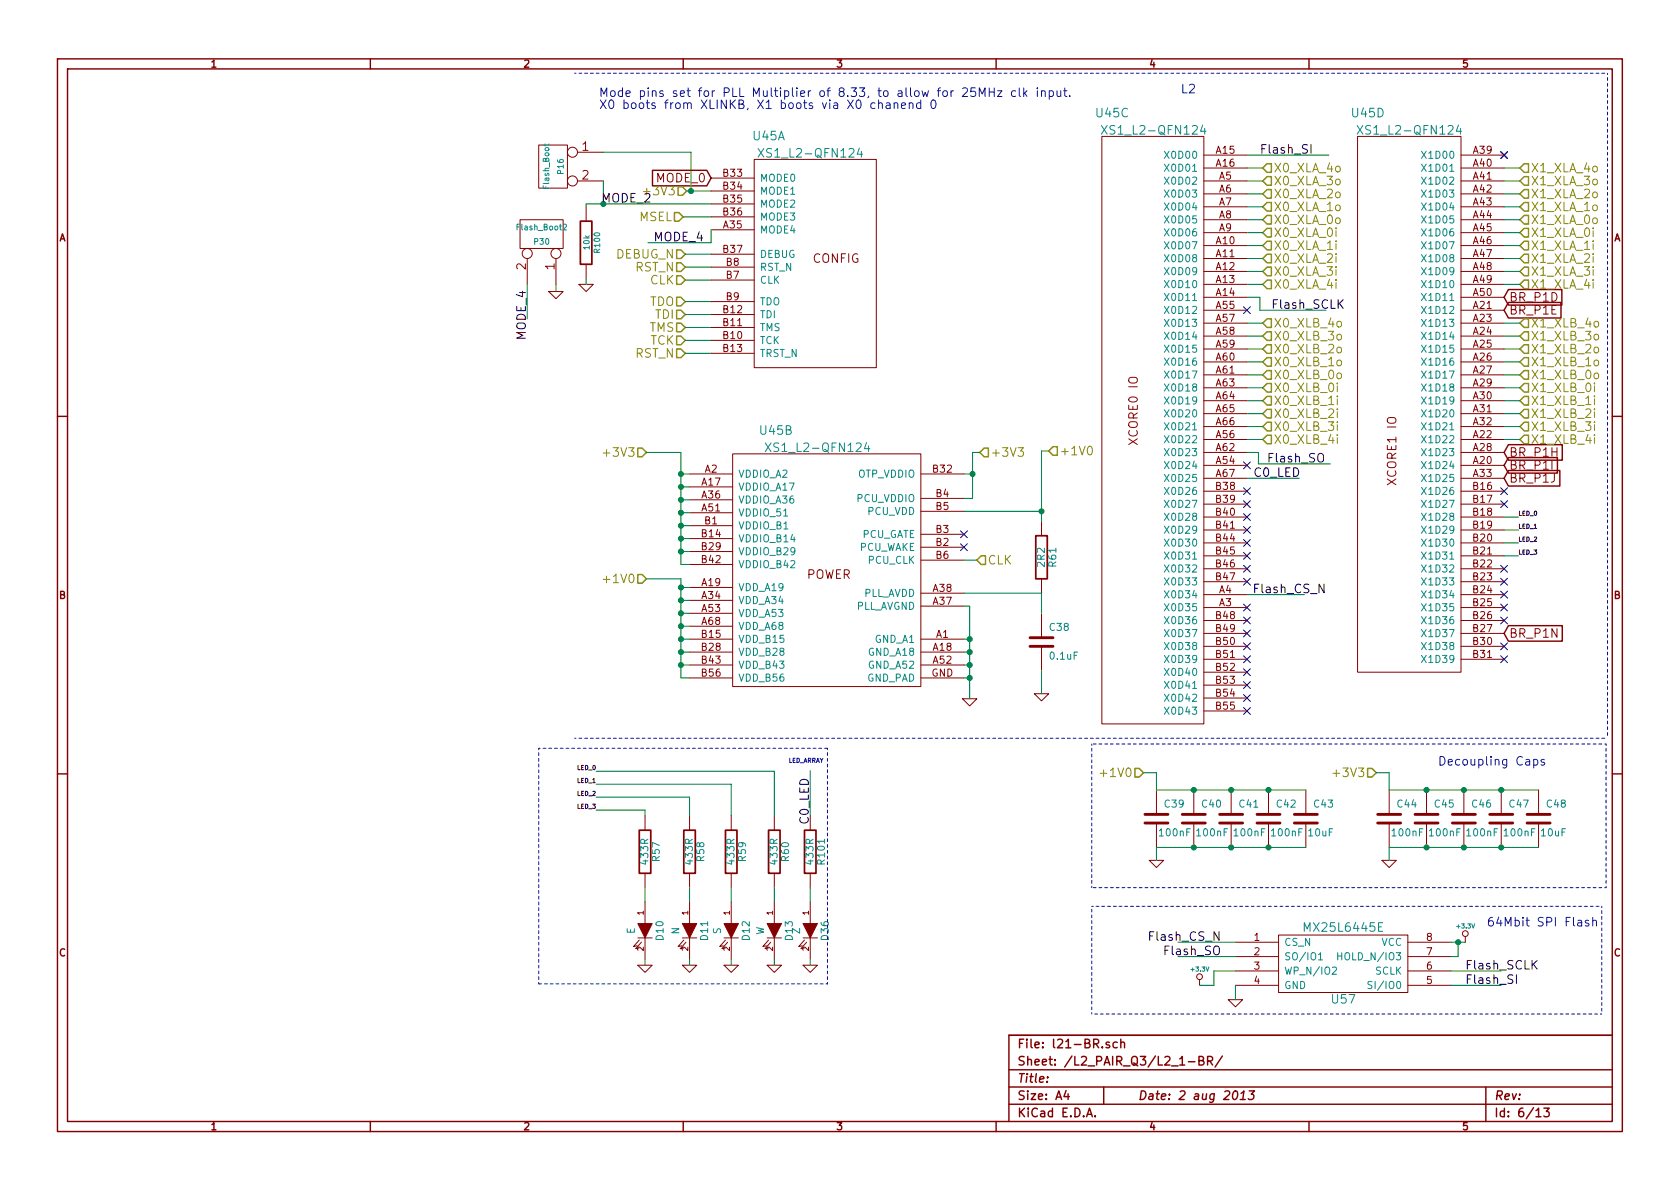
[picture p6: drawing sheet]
EESchema Schematic File Version 2  date Fri 02 Aug 2013 09:54:41 BST
LIBS:power
LIBS:device
LIBS:transistors
LIBS:conn
LIBS:linear
LIBS:regul
LIBS:74xx
LIBS:cmos4000
LIBS:adc-dac
LIBS:memory
LIBS:xilinx
LIBS:special
LIBS:microcontrollers
LIBS:dsp
LIBS:microchip
LIBS:analog_switches
LIBS:motorola
LIBS:texas
LIBS:intel
LIBS:audio
LIBS:interface
LIBS:digital-audio
LIBS:philips
LIBS:display
LIBS:cypress
LIBS:siliconi
LIBS:opto
LIBS:atmel
LIBS:contrib
LIBS:valves
LIBS:xmos_custom_library
LIBS:XS1-L1-128
LIBS:testpoints
LIBS:XMP16-03-cache
EELAYER 24 0
EELAYER END
$Descr A4 11693 8268
encoding utf-8
Sheet 6 13
Title ""
Date "2 aug 2013"
Rev ""
Comp ""
Comment1 ""
Comment2 ""
Comment3 ""
Comment4 ""
$EndDescr
Text GLabel 4950 1230 0    60   Input ~ 0
MODE_0
Text GLabel 10470 4400 2    60   Input ~ 0
BR_P1N
Text GLabel 10470 3320 2    60   Input ~ 0
BR_P1J
Text GLabel 10470 3140 2    60   Input ~ 0
BR_P1H
Text GLabel 10470 2060 2    60   Input ~ 0
BR_P1D
Text GLabel 10470 2150 2    60   Input ~ 0
BR_P1E
Text GLabel 10470 3230 2    60   Input ~ 0
BR_P1I
Text Label 8725 3320 0    60   ~ 0
C0_LED
Text Label 5640 5405 3    60   ~ 0
C0_LED
$Comp
L GND #PWR0238
U 1 1
P 5640 6710
F 0 "#PWR0238" H 5640 6710 30  0001 C CNN
F 1 "GND" H 5640 6640 30  0001 C CNN
F 2 "" H 5640 6710 60  0001 C CNN
F 3 "" H 5640 6710 60  0001 C CNN
	1    5640 6710
	1    0    0    -1  
$EndComp
$Comp
L LED D36
U 1 1
P 5640 6470
F 0 "D36" H 5640 6570 50  0000 C CNN
F 1 "Z" H 5640 6370 50  0000 C CNN
F 2 "X_LED-0603" H 5640 6470 60  0001 C CNN
F 3 "" H 5640 6470 60  0001 C CNN
	1    5640 6470
	0    1    1    0   
$EndComp
$Comp
L R R101
U 1 1
P 5640 5920
F 0 "R101" V 5720 5920 50  0000 C CNN
F 1 "433R" V 5640 5920 50  0000 C CNN
F 2 "X-SM0603" H 5640 5920 60  0001 C CNN
F 3 "" H 5640 5920 60  0001 C CNN
	1    5640 5920
	1    0    0    -1  
$EndComp
Text Notes 4170 675  0    60   ~ 0
Mode pins set for PLL Multiplier of 8.33, to allow for 25MHz clk input.\nX0 boots from XLINKB, X1 boots via X0 chanend 0
Text Notes 5490 5310 0    30   ~ 0
LED_ARRAY
$Comp
L R R60
U 1 1
P 5390 5920
F 0 "R60" V 5470 5920 50  0000 C CNN
F 1 "433R" V 5390 5920 50  0000 C CNN
F 2 "X-SM0603" H 5390 5920 60  0001 C CNN
F 3 "" H 5390 5920 60  0001 C CNN
	1    5390 5920
	1    0    0    -1  
$EndComp
$Comp
L LED D13
U 1 1
P 5390 6470
F 0 "D13" H 5390 6570 50  0000 C CNN
F 1 "W" H 5390 6370 50  0000 C CNN
F 2 "X_LED-0603" H 5390 6470 60  0001 C CNN
F 3 "" H 5390 6470 60  0001 C CNN
	1    5390 6470
	0    1    1    0   
$EndComp
$Comp
L GND #PWR0239
U 1 1
P 5390 6710
F 0 "#PWR0239" H 5390 6710 30  0001 C CNN
F 1 "GND" H 5390 6640 30  0001 C CNN
F 2 "" H 5390 6710 60  0001 C CNN
F 3 "" H 5390 6710 60  0001 C CNN
	1    5390 6710
	1    0    0    -1  
$EndComp
$Comp
L GND #PWR0240
U 1 1
P 5090 6710
F 0 "#PWR0240" H 5090 6710 30  0001 C CNN
F 1 "GND" H 5090 6640 30  0001 C CNN
F 2 "" H 5090 6710 60  0001 C CNN
F 3 "" H 5090 6710 60  0001 C CNN
	1    5090 6710
	1    0    0    -1  
$EndComp
$Comp
L LED D12
U 1 1
P 5090 6470
F 0 "D12" H 5090 6570 50  0000 C CNN
F 1 "S" H 5090 6370 50  0000 C CNN
F 2 "X_LED-0603" H 5090 6470 60  0001 C CNN
F 3 "" H 5090 6470 60  0001 C CNN
	1    5090 6470
	0    1    1    0   
$EndComp
$Comp
L R R59
U 1 1
P 5090 5920
F 0 "R59" V 5170 5920 50  0000 C CNN
F 1 "433R" V 5090 5920 50  0000 C CNN
F 2 "X-SM0603" H 5090 5920 60  0001 C CNN
F 3 "" H 5090 5920 60  0001 C CNN
	1    5090 5920
	1    0    0    -1  
$EndComp
$Comp
L R R58
U 1 1
P 4800 5920
F 0 "R58" V 4880 5920 50  0000 C CNN
F 1 "433R" V 4800 5920 50  0000 C CNN
F 2 "X-SM0603" H 4800 5920 60  0001 C CNN
F 3 "" H 4800 5920 60  0001 C CNN
	1    4800 5920
	1    0    0    -1  
$EndComp
$Comp
L LED D11
U 1 1
P 4800 6470
F 0 "D11" H 4800 6570 50  0000 C CNN
F 1 "N" H 4800 6370 50  0000 C CNN
F 2 "X_LED-0603" H 4800 6470 60  0001 C CNN
F 3 "" H 4800 6470 60  0001 C CNN
	1    4800 6470
	0    1    1    0   
$EndComp
$Comp
L GND #PWR0241
U 1 1
P 4800 6710
F 0 "#PWR0241" H 4800 6710 30  0001 C CNN
F 1 "GND" H 4800 6640 30  0001 C CNN
F 2 "" H 4800 6710 60  0001 C CNN
F 3 "" H 4800 6710 60  0001 C CNN
	1    4800 6710
	1    0    0    -1  
$EndComp
$Comp
L GND #PWR0242
U 1 1
P 4490 6710
F 0 "#PWR0242" H 4490 6710 30  0001 C CNN
F 1 "GND" H 4490 6640 30  0001 C CNN
F 2 "" H 4490 6710 60  0001 C CNN
F 3 "" H 4490 6710 60  0001 C CNN
	1    4490 6710
	1    0    0    -1  
$EndComp
$Comp
L LED D10
U 1 1
P 4490 6470
F 0 "D10" H 4490 6570 50  0000 C CNN
F 1 "E" H 4490 6370 50  0000 C CNN
F 2 "X_LED-0603" H 4490 6470 60  0001 C CNN
F 3 "" H 4490 6470 60  0001 C CNN
	1    4490 6470
	0    1    1    0   
$EndComp
$Comp
L R R57
U 1 1
P 4490 5920
F 0 "R57" V 4570 5920 50  0000 C CNN
F 1 "433R" V 4490 5920 50  0000 C CNN
F 2 "X-SM0603" H 4490 5920 60  0001 C CNN
F 3 "" H 4490 5920 60  0001 C CNN
	1    4490 5920
	1    0    0    -1  
$EndComp
Text Label 4150 5360 2    30   ~ 0
LED_0
Text Label 4150 5450 2    30   ~ 0
LED_1
Text Label 4150 5630 2    30   ~ 0
LED_3
Text Label 4150 5540 2    30   ~ 0
LED_2
Text Label 10570 3770 0    30   ~ 0
LED_2
Text Label 10570 3860 0    30   ~ 0
LED_3
Text Label 10570 3680 0    30   ~ 0
LED_1
Text Label 10570 3590 0    30   ~ 0
LED_0
Text HLabel 10580 1160 2    60   Input ~ 0
X1_XLA_4o
Text HLabel 10580 1250 2    60   Input ~ 0
X1_XLA_3o
Text HLabel 10580 1340 2    60   Input ~ 0
X1_XLA_2o
Text HLabel 10580 1430 2    60   Input ~ 0
X1_XLA_1o
Text HLabel 10580 1520 2    60   Input ~ 0
X1_XLA_0o
Text HLabel 10580 1610 2    60   Input ~ 0
X1_XLA_0i
Text HLabel 10580 1700 2    60   Input ~ 0
X1_XLA_1i
Text HLabel 10580 1790 2    60   Input ~ 0
X1_XLA_2i
Text HLabel 10580 1880 2    60   Input ~ 0
X1_XLA_3i
Text HLabel 10580 1970 2    60   Input ~ 0
X1_XLA_4i
NoConn ~ 10470 1070
NoConn ~ 10470 1070
Text HLabel 10580 3050 2    60   Input ~ 0
X1_XLB_4i
Text HLabel 10580 2960 2    60   Input ~ 0
X1_XLB_3i
Text HLabel 10580 2870 2    60   Input ~ 0
X1_XLB_2i
Text HLabel 10580 2780 2    60   Input ~ 0
X1_XLB_1i
Text HLabel 10580 2690 2    60   Input ~ 0
X1_XLB_0i
Text HLabel 10580 2600 2    60   Input ~ 0
X1_XLB_0o
Text HLabel 10580 2510 2    60   Input ~ 0
X1_XLB_1o
Text HLabel 10580 2420 2    60   Input ~ 0
X1_XLB_2o
Text HLabel 10580 2330 2    60   Input ~ 0
X1_XLB_3o
Text HLabel 10580 2240 2    60   Input ~ 0
X1_XLB_4o
NoConn ~ 10470 3410
NoConn ~ 10470 3500
NoConn ~ 8680 3590
NoConn ~ 8680 3680
NoConn ~ 8680 3770
NoConn ~ 8680 3860
NoConn ~ 10470 3950
NoConn ~ 10470 4040
NoConn ~ 10470 4130
NoConn ~ 10470 4220
NoConn ~ 10470 4310
NoConn ~ 10470 4490
NoConn ~ 10470 4580
NoConn ~ 8680 4940
NoConn ~ 8680 4850
NoConn ~ 8680 4760
NoConn ~ 8680 4670
NoConn ~ 8680 4580
NoConn ~ 8680 4490
NoConn ~ 8680 4400
NoConn ~ 8680 4310
NoConn ~ 8680 4220
NoConn ~ 8680 4040
NoConn ~ 8680 3950
NoConn ~ 8680 3500
NoConn ~ 8680 3410
NoConn ~ 8680 3230
Text HLabel 8790 2240 2    60   Input ~ 0
X0_XLB_4o
Text HLabel 8790 2330 2    60   Input ~ 0
X0_XLB_3o
Text HLabel 8790 2420 2    60   Input ~ 0
X0_XLB_2o
Text HLabel 8790 2510 2    60   Input ~ 0
X0_XLB_1o
Text HLabel 8790 2600 2    60   Input ~ 0
X0_XLB_0o
Text HLabel 8790 2690 2    60   Input ~ 0
X0_XLB_0i
Text HLabel 8790 2780 2    60   Input ~ 0
X0_XLB_1i
Text HLabel 8790 2870 2    60   Input ~ 0
X0_XLB_2i
Text HLabel 8790 2960 2    60   Input ~ 0
X0_XLB_3i
Text HLabel 8790 3050 2    60   Input ~ 0
X0_XLB_4i
NoConn ~ 8680 2150
Text HLabel 8790 1970 2    60   Input ~ 0
X0_XLA_4i
Text HLabel 8790 1880 2    60   Input ~ 0
X0_XLA_3i
Text HLabel 8790 1790 2    60   Input ~ 0
X0_XLA_2i
Text HLabel 8790 1700 2    60   Input ~ 0
X0_XLA_1i
Text HLabel 8790 1610 2    60   Input ~ 0
X0_XLA_0i
Text HLabel 8790 1520 2    60   Input ~ 0
X0_XLA_0o
Text HLabel 8790 1430 2    60   Input ~ 0
X0_XLA_1o
Text HLabel 8790 1340 2    60   Input ~ 0
X0_XLA_2o
Text HLabel 8790 1250 2    60   Input ~ 0
X0_XLA_3o
Text HLabel 8790 1160 2    60   Input ~ 0
X0_XLA_4o
Text HLabel 6800 3890 2    60   Input ~ 0
CLK
Text Notes 8220 650  0    60   ~ 0
L2
Text Notes 10010 5330 0    60   ~ 0
Decoupling Caps
$Comp
L C C44
U 1 1
P 9670 5690
F 0 "C44" H 9720 5790 50  0000 L CNN
F 1 "100nF" H 9680 5590 50  0000 L CNN
F 2 "0204" H 9670 5690 60  0001 C CNN
F 3 "" H 9670 5690 60  0001 C CNN
	1    9670 5690
	1    0    0    -1  
$EndComp
$Comp
L C C45
U 1 1
P 9930 5690
F 0 "C45" H 9980 5790 50  0000 L CNN
F 1 "100nF" H 9940 5590 50  0000 L CNN
F 2 "0204" H 9930 5690 60  0001 C CNN
F 3 "" H 9930 5690 60  0001 C CNN
	1    9930 5690
	1    0    0    -1  
$EndComp
$Comp
L C C46
U 1 1
P 10190 5690
F 0 "C46" H 10240 5790 50  0000 L CNN
F 1 "100nF" H 10200 5590 50  0000 L CNN
F 2 "0204" H 10190 5690 60  0001 C CNN
F 3 "" H 10190 5690 60  0001 C CNN
	1    10190 5690
	1    0    0    -1  
$EndComp
$Comp
L C C47
U 1 1
P 10450 5690
F 0 "C47" H 10500 5790 50  0000 L CNN
F 1 "100nF" H 10460 5590 50  0000 L CNN
F 2 "0204" H 10450 5690 60  0001 C CNN
F 3 "" H 10450 5690 60  0001 C CNN
	1    10450 5690
	1    0    0    -1  
$EndComp
$Comp
L C C48
U 1 1
P 10710 5690
F 0 "C48" H 10760 5790 50  0000 L CNN
F 1 "10uF" H 10720 5590 50  0000 L CNN
F 2 "X-SM0805" H 10710 5690 60  0001 C CNN
F 3 "" H 10710 5690 60  0001 C CNN
	1    10710 5690
	1    0    0    -1  
$EndComp
Text HLabel 9580 5370 0    60   Input ~ 0
+3V3
$Comp
L GND #PWR0243
U 1 1
P 9670 5980
F 0 "#PWR0243" H 9670 5980 30  0001 C CNN
F 1 "GND" H 9670 5910 30  0001 C CNN
F 2 "" H 9670 5980 60  0001 C CNN
F 3 "" H 9670 5980 60  0001 C CNN
	1    9670 5980
	1    0    0    -1  
$EndComp
$Comp
L GND #PWR0244
U 1 1
P 8050 5980
F 0 "#PWR0244" H 8050 5980 30  0001 C CNN
F 1 "GND" H 8050 5910 30  0001 C CNN
F 2 "" H 8050 5980 60  0001 C CNN
F 3 "" H 8050 5980 60  0001 C CNN
	1    8050 5980
	1    0    0    -1  
$EndComp
Text HLabel 7960 5370 0    60   Input ~ 0
+1V0
$Comp
L C C43
U 1 1
P 9090 5690
F 0 "C43" H 9140 5790 50  0000 L CNN
F 1 "10uF" H 9100 5590 50  0000 L CNN
F 2 "X-SM0805" H 9090 5690 60  0001 C CNN
F 3 "" H 9090 5690 60  0001 C CNN
	1    9090 5690
	1    0    0    -1  
$EndComp
$Comp
L C C42
U 1 1
P 8830 5690
F 0 "C42" H 8880 5790 50  0000 L CNN
F 1 "100nF" H 8840 5590 50  0000 L CNN
F 2 "0204" H 8830 5690 60  0001 C CNN
F 3 "" H 8830 5690 60  0001 C CNN
	1    8830 5690
	1    0    0    -1  
$EndComp
$Comp
L C C41
U 1 1
P 8570 5690
F 0 "C41" H 8620 5790 50  0000 L CNN
F 1 "100nF" H 8580 5590 50  0000 L CNN
F 2 "0204" H 8570 5690 60  0001 C CNN
F 3 "" H 8570 5690 60  0001 C CNN
	1    8570 5690
	1    0    0    -1  
$EndComp
$Comp
L C C40
U 1 1
P 8310 5690
F 0 "C40" H 8360 5790 50  0000 L CNN
F 1 "100nF" H 8320 5590 50  0000 L CNN
F 2 "0204" H 8310 5690 60  0001 C CNN
F 3 "" H 8310 5690 60  0001 C CNN
	1    8310 5690
	1    0    0    -1  
$EndComp
$Comp
L C C39
U 1 1
P 8050 5690
F 0 "C39" H 8100 5790 50  0000 L CNN
F 1 "100nF" H 8060 5590 50  0000 L CNN
F 2 "0204" H 8050 5690 60  0001 C CNN
F 3 "" H 8050 5690 60  0001 C CNN
	1    8050 5690
	1    0    0    -1  
$EndComp
Text HLabel 4770 2450 0    60   Input ~ 0
RST_N
Text HLabel 4770 1760 0    60   Input ~ 0
DEBUG_N
Text HLabel 4770 1850 0    60   Input ~ 0
RST_N
Text HLabel 4755 1500 0    60   Input ~ 0
MSEL
Text HLabel 4780 1320 0    60   Input ~ 0
+3V3
Text HLabel 4770 1940 0    60   Input ~ 0
CLK
Text HLabel 4770 2360 0    60   Input ~ 0
TCK
Text HLabel 4770 2270 0    60   Input ~ 0
TMS
Text HLabel 4770 2180 0    60   Input ~ 0
TDI
Text HLabel 4770 2090 0    60   Input ~ 0
TDO
$Comp
L GND #PWR0245
U 1 1
P 7250 4820
F 0 "#PWR0245" H 7250 4820 30  0001 C CNN
F 1 "GND" H 7250 4750 30  0001 C CNN
F 2 "" H 7250 4820 60  0001 C CNN
F 3 "" H 7250 4820 60  0001 C CNN
	1    7250 4820
	1    0    0    -1  
$EndComp
$Comp
L C C38
U 1 1
P 7250 4460
F 0 "C38" H 7300 4560 50  0000 L CNN
F 1 "0.1uF" H 7300 4360 50  0000 L CNN
F 2 "0204" H 7250 4460 60  0001 C CNN
F 3 "" H 7250 4460 60  0001 C CNN
	1    7250 4460
	1    0    0    -1  
$EndComp
$Comp
L R R61
U 1 1
P 7250 3870
F 0 "R61" V 7330 3870 50  0000 C CNN
F 1 "2R2" V 7250 3870 50  0000 C CNN
F 2 "SM0603_Resistor" H 7250 3870 60  0001 C CNN
F 3 "" H 7250 3870 60  0001 C CNN
	1    7250 3870
	1    0    0    -1  
$EndComp
NoConn ~ 6710 3800
NoConn ~ 6710 3710
Text HLabel 7300 3130 2    60   Input ~ 0
+1V0
Text HLabel 6820 3140 2    60   Input ~ 0
+3V3
Text HLabel 4500 3140 0    60   Input ~ 0
+3V3
Text HLabel 4500 4020 0    60   Input ~ 0
+1V0
$Comp
L GND #PWR0246
U 1 1
P 6750 4855
F 0 "#PWR0246" H 6750 4855 30  0001 C CNN
F 1 "GND" H 6750 4785 30  0001 C CNN
F 2 "" H 6750 4855 60  0001 C CNN
F 3 "" H 6750 4855 60  0001 C CNN
	1    6750 4855
	1    0    0    -1  
$EndComp
$Comp
L XS1_L2-QFN124 U45
U 4 1
P 9840 1630
F 0 "U45" H 9520 2480 60  0000 C CNN
F 1 "XS1_L2-QFN124" H 9810 2360 60  0000 C CNN
F 2 "L2_QFN124" H 9810 2460 60  0001 C CNN
F 3 "" H 9840 1630 60  0001 C CNN
	4    9840 1630
	1    0    0    -1  
$EndComp
$Comp
L XS1_L2-QFN124 U45
U 2 1
P 5720 3840
F 0 "U45" H 5400 4690 60  0000 C CNN
F 1 "XS1_L2-QFN124" H 5690 4570 60  0000 C CNN
F 2 "L2_QFN124" H 5690 4670 60  0001 C CNN
F 3 "" H 5720 3840 60  0001 C CNN
	2    5720 3840
	1    0    0    -1  
$EndComp
$Comp
L S25FL064K U57
U 1 1
P 9400 6700
F 0 "U57" H 9350 6450 60  0000 C CNN
F 1 "MX25L6445E" H 9350 6950 60  0000 C CNN
F 2 "~" H 9400 6700 60  0000 C CNN
F 3 "~" H 9400 6700 60  0000 C CNN
	1    9400 6700
	1    0    0    -1  
$EndComp
Text Notes 10350 6450 0    60   ~ 0
64Mbit SPI Flash
$Comp
L +3.3V #PWR0247
U 1 1
P 8350 6850
F 0 "#PWR0247" H 8350 6810 30  0001 C CNN
F 1 "+3.3V" H 8350 6960 30  0000 C CNN
F 2 "" H 8350 6850 60  0000 C CNN
F 3 "" H 8350 6850 60  0000 C CNN
	1    8350 6850
	1    0    0    -1  
$EndComp
$Comp
L +3.3V #PWR0248
U 1 1
P 10200 6550
F 0 "#PWR0248" H 10200 6510 30  0001 C CNN
F 1 "+3.3V" H 10200 6660 30  0000 C CNN
F 2 "" H 10200 6550 60  0000 C CNN
F 3 "" H 10200 6550 60  0000 C CNN
	1    10200 6550
	1    0    0    -1  
$EndComp
Wire Wire Line
	5640 5670 5640 5355
Wire Wire Line
	4740 3140 4740 3920
Wire Wire Line
	4950 1500 4755 1500
Wire Wire Line
	4780 1320 4950 1320
Wire Notes Line
	3750 5200 3750 6840
Wire Notes Line
	3750 5200 5760 5200
Wire Notes Line
	5760 5200 5760 6840
Wire Notes Line
	5760 6840 3750 6840
Wire Wire Line
	5390 6670 5390 6710
Wire Wire Line
	5390 6170 5390 6270
Wire Wire Line
	4150 5450 5090 5450
Wire Wire Line
	5090 5450 5090 5670
Wire Wire Line
	4800 6670 4800 6710
Wire Wire Line
	4800 6170 4800 6270
Wire Wire Line
	4800 5670 4800 5540
Wire Wire Line
	4490 5670 4490 5630
Wire Wire Line
	4490 5630 4150 5630
Wire Wire Line
	8790 1880 8680 1880
Wire Wire Line
	8790 1700 8680 1700
Wire Wire Line
	8680 1520 8790 1520
Wire Wire Line
	8680 1340 8790 1340
Wire Wire Line
	8790 1160 8680 1160
Connection ~ 9930 5890
Wire Wire Line
	10710 5890 9670 5890
Connection ~ 10450 5890
Connection ~ 10450 5490
Wire Wire Line
	10710 5490 9670 5490
Connection ~ 9930 5490
Wire Wire Line
	9670 5490 9670 5370
Wire Wire Line
	9670 5370 9580 5370
Connection ~ 10190 5490
Connection ~ 10190 5890
Wire Wire Line
	9670 5890 9670 5980
Wire Wire Line
	8050 5980 8050 5890
Connection ~ 8570 5890
Connection ~ 8570 5490
Wire Wire Line
	4770 2450 4950 2450
Wire Wire Line
	4770 1760 4950 1760
Wire Wire Line
	4950 1940 4770 1940
Wire Wire Line
	4770 2270 4950 2270
Wire Wire Line
	4770 2090 4950 2090
Wire Wire Line
	6710 4120 7250 4120
Wire Wire Line
	7250 4120 7250 4260
Connection ~ 6770 3290
Wire Wire Line
	6710 3460 6770 3460
Wire Wire Line
	6770 3460 6770 3140
Connection ~ 4740 3290
Wire Wire Line
	4800 3290 4740 3290
Connection ~ 4740 3470
Wire Wire Line
	4740 3470 4800 3470
Connection ~ 4740 3650
Wire Wire Line
	4740 3650 4800 3650
Connection ~ 4740 3830
Wire Wire Line
	4740 3830 4800 3830
Connection ~ 4740 4620
Wire Wire Line
	4800 4710 4740 4710
Wire Wire Line
	4740 4710 4740 4020
Connection ~ 4740 4440
Wire Wire Line
	4740 4530 4800 4530
Connection ~ 4740 4260
Wire Wire Line
	4740 4350 4800 4350
Connection ~ 4740 4080
Wire Wire Line
	4800 4080 4740 4080
Wire Wire Line
	4740 4170 4800 4170
Connection ~ 6750 4440
Wire Wire Line
	6710 4210 6750 4210
Connection ~ 6750 4620
Wire Wire Line
	6750 4530 6710 4530
Wire Wire Line
	6750 4710 6710 4710
Wire Notes Line
	4000 5130 11190 5130
Wire Notes Line
	4000 500  11190 500 
Wire Wire Line
	6750 4620 6710 4620
Connection ~ 6750 4710
Wire Wire Line
	6710 4440 6750 4440
Connection ~ 6750 4530
Wire Wire Line
	4740 4260 4800 4260
Connection ~ 4740 4170
Wire Wire Line
	4740 4020 4500 4020
Wire Wire Line
	4740 4440 4800 4440
Connection ~ 4740 4350
Wire Wire Line
	4740 4620 4800 4620
Connection ~ 4740 4530
Wire Wire Line
	4740 3140 4500 3140
Wire Wire Line
	4740 3740 4800 3740
Connection ~ 4740 3740
Wire Wire Line
	4740 3560 4800 3560
Connection ~ 4740 3560
Wire Wire Line
	4740 3380 4800 3380
Connection ~ 4740 3380
Wire Wire Line
	6770 3140 6820 3140
Wire Wire Line
	6710 3290 6770 3290
Wire Wire Line
	7300 3130 7250 3130
Wire Wire Line
	7250 3130 7250 3620
Wire Wire Line
	6710 3550 7250 3550
Connection ~ 7250 3550
Wire Wire Line
	7250 4820 7250 4660
Wire Wire Line
	4770 2180 4950 2180
Wire Wire Line
	4770 2360 4950 2360
Wire Wire Line
	4770 1850 4950 1850
Wire Notes Line
	11190 500  11190 5130
Wire Wire Line
	7960 5370 8050 5370
Wire Wire Line
	8050 5370 8050 5490
Connection ~ 8310 5490
Wire Wire Line
	8050 5490 9090 5490
Connection ~ 8830 5490
Connection ~ 8830 5890
Wire Wire Line
	8050 5890 9090 5890
Connection ~ 8310 5890
Wire Notes Line
	11180 6170 7600 6170
Wire Notes Line
	11180 6170 11180 5170
Wire Notes Line
	11180 5170 7600 5170
Wire Notes Line
	7600 5170 7600 6170
Wire Wire Line
	6710 3890 6800 3890
Wire Wire Line
	8790 1250 8680 1250
Wire Wire Line
	8790 1430 8680 1430
Wire Wire Line
	8790 1610 8680 1610
Wire Wire Line
	8790 1790 8680 1790
Wire Wire Line
	8790 1970 8680 1970
Wire Wire Line
	8790 3050 8680 3050
Wire Wire Line
	8790 2870 8680 2870
Wire Wire Line
	8790 2690 8680 2690
Wire Wire Line
	8790 2510 8680 2510
Wire Wire Line
	8790 2330 8680 2330
Wire Wire Line
	8790 2240 8680 2240
Wire Wire Line
	8680 2420 8790 2420
Wire Wire Line
	8680 2600 8790 2600
Wire Wire Line
	8790 2780 8680 2780
Wire Wire Line
	8790 2960 8680 2960
Wire Wire Line
	10580 2960 10470 2960
Wire Wire Line
	10580 2780 10470 2780
Wire Wire Line
	10470 2600 10580 2600
Wire Wire Line
	10470 2420 10580 2420
Wire Wire Line
	10580 2240 10470 2240
Wire Wire Line
	10580 2330 10470 2330
Wire Wire Line
	10580 2510 10470 2510
Wire Wire Line
	10580 2690 10470 2690
Wire Wire Line
	10580 2870 10470 2870
Wire Wire Line
	10580 3050 10470 3050
Wire Wire Line
	10580 1970 10470 1970
Wire Wire Line
	10580 1790 10470 1790
Wire Wire Line
	10580 1610 10470 1610
Wire Wire Line
	10580 1430 10470 1430
Wire Wire Line
	10580 1250 10470 1250
Wire Wire Line
	10580 1160 10470 1160
Wire Wire Line
	10470 1340 10580 1340
Wire Wire Line
	10470 1520 10580 1520
Wire Wire Line
	10580 1700 10470 1700
Wire Wire Line
	10580 1880 10470 1880
Wire Wire Line
	10570 3590 10470 3590
Wire Wire Line
	10570 3680 10470 3680
Wire Wire Line
	10570 3860 10470 3860
Wire Wire Line
	10570 3770 10470 3770
Wire Wire Line
	4490 6170 4490 6270
Wire Wire Line
	4490 6670 4490 6710
Wire Wire Line
	4800 5540 4150 5540
Wire Wire Line
	5090 6170 5090 6270
Wire Wire Line
	5090 6670 5090 6710
Wire Wire Line
	5390 5670 5390 5360
Wire Wire Line
	5390 5360 4150 5360
Wire Wire Line
	6750 4210 6750 4855
Wire Wire Line
	4740 3920 4800 3920
Wire Wire Line
	5640 6170 5640 6270
Wire Wire Line
	5640 6670 5640 6710
Wire Wire Line
	8680 3320 9045 3320
Wire Notes Line
	7600 6300 11150 6300
Wire Notes Line
	11150 6300 11150 7050
Wire Notes Line
	11150 7050 7600 7050
Wire Notes Line
	7600 7050 7600 6300
Wire Wire Line
	10100 6850 10450 6850
Wire Wire Line
	10100 6750 10450 6750
Wire Wire Line
	8600 6550 8200 6550
Wire Wire Line
	8600 6650 8200 6650
Wire Wire Line
	10200 6550 10100 6550
Wire Wire Line
	10100 6650 10150 6650
Wire Wire Line
	10150 6650 10150 6550
Connection ~ 10150 6550
Wire Wire Line
	8600 6750 8450 6750
Wire Wire Line
	8450 6750 8450 6850
Wire Wire Line
	8450 6850 8350 6850
$Comp
L GND #PWR0249
U 1 1
P 8600 6950
F 0 "#PWR0249" H 8600 6950 30  0001 C CNN
F 1 "GND" H 8600 6880 30  0001 C CNN
F 2 "" H 8600 6950 60  0000 C CNN
F 3 "" H 8600 6950 60  0000 C CNN
	1    8600 6950
	1    0    0    -1  
$EndComp
Wire Wire Line
	8600 6950 8600 6850
Text Label 10200 6750 0    60   ~ 0
Flash_SCLK
Text Label 10200 6850 0    60   ~ 0
Flash_SI
Text Label 8500 6550 2    60   ~ 0
Flash_CS_N
Text Label 8500 6650 2    60   ~ 0
Flash_SO
$Comp
L CONN_2 P16
U 1 1
P 3850 1150
F 0 "P16" V 3800 1150 40  0000 C CNN
F 1 "Flash_Boot" V 3900 1150 40  0000 C CNN
F 2 "~" H 3850 1150 60  0000 C CNN
F 3 "~" H 3850 1150 60  0000 C CNN
	1    3850 1150
	-1   0    0    -1  
$EndComp
$Comp
L CONN_2 P30
U 1 1
P 3770 1620
F 0 "P30" V 3720 1620 40  0000 C CNN
F 1 "Flash_Boot2" V 3820 1620 40  0000 C CNN
F 2 "~" H 3770 1620 60  0000 C CNN
F 3 "~" H 3770 1620 60  0000 C CNN
	1    3770 1620
	0    1    -1   0   
$EndComp
$Comp
L R R100
U 1 1
P 4080 1680
F 0 "R100" V 4160 1680 40  0000 C CNN
F 1 "10k" V 4087 1681 40  0000 C CNN
F 2 "~" V 4010 1680 30  0000 C CNN
F 3 "~" H 4080 1680 30  0000 C CNN
	1    4080 1680
	1    0    0    -1  
$EndComp
Wire Wire Line
	4810 1320 4810 1050
Wire Wire Line
	4810 1050 4200 1050
Connection ~ 4810 1320
Wire Wire Line
	4080 1410 4950 1410
Wire Wire Line
	4200 1410 4200 1250
Wire Wire Line
	4080 1410 4080 1430
Connection ~ 4200 1410
$Comp
L GND #PWR0250
U 1 1
P 4080 1970
F 0 "#PWR0250" H 4080 1970 30  0001 C CNN
F 1 "GND" H 4080 1900 30  0001 C CNN
F 2 "" H 4080 1970 60  0000 C CNN
F 3 "" H 4080 1970 60  0000 C CNN
	1    4080 1970
	1    0    0    -1  
$EndComp
$Comp
L GND #PWR0251
U 1 1
P 3870 2020
F 0 "#PWR0251" H 3870 2020 30  0001 C CNN
F 1 "GND" H 3870 1950 30  0001 C CNN
F 2 "" H 3870 2020 60  0000 C CNN
F 3 "" H 3870 2020 60  0000 C CNN
	1    3870 2020
	1    0    0    -1  
$EndComp
Wire Wire Line
	4080 1970 4080 1930
Wire Wire Line
	3870 2020 3870 1970
$Comp
L XS1_L2-QFN124 U45
U 1 1
P 5670 1790
F 0 "U45" H 5350 2640 60  0000 C CNN
F 1 "XS1_L2-QFN124" H 5640 2520 60  0000 C CNN
F 2 "L2_QFN124" H 5640 2620 60  0001 C CNN
F 3 "" H 5670 1790 60  0001 C CNN
	1    5670 1790
	1    0    0    -1  
$EndComp
Wire Wire Line
	4950 1590 4950 1680
Wire Wire Line
	4950 1680 4510 1680
Text Label 4550 1680 0    60   ~ 0
MODE_4
Wire Wire Line
	3670 1970 3670 2210
Text Label 3670 2010 3    60   ~ 0
MODE_4
Wire Wire Line
	8680 1070 9250 1070
Text Label 8770 1070 0    60   ~ 0
Flash_SI
Wire Wire Line
	8680 2060 8770 2060
Wire Wire Line
	8770 2060 8770 2150
Wire Wire Line
	8770 2150 9230 2150
Text Label 8850 2150 0    60   ~ 0
Flash_SCLK
$Comp
L XS1_L2-QFN124 U45
U 3 1
P 8060 1630
F 0 "U45" H 7740 2480 60  0000 C CNN
F 1 "XS1_L2-QFN124" H 8030 2360 60  0000 C CNN
F 2 "L2_QFN124" H 8060 1630 60  0001 C CNN
F 3 "http://www.xmos.com/published/xs1-l02a-qf124-datasheet" H 8060 1630 60  0001 C CNN
	3    8060 1630
	1    0    0    -1  
$EndComp
Wire Wire Line
	8680 3140 8760 3140
Wire Wire Line
	8760 3140 8760 3220
Wire Wire Line
	8760 3220 9260 3220
Text Label 8820 3220 0    60   ~ 0
Flash_SO
Wire Wire Line
	8680 4130 9080 4130
Text Label 8720 4130 0    60   ~ 0
Flash_CS_N
Text Label 4535 1410 2    60   ~ 0
MODE_2
$EndSCHEMATC
